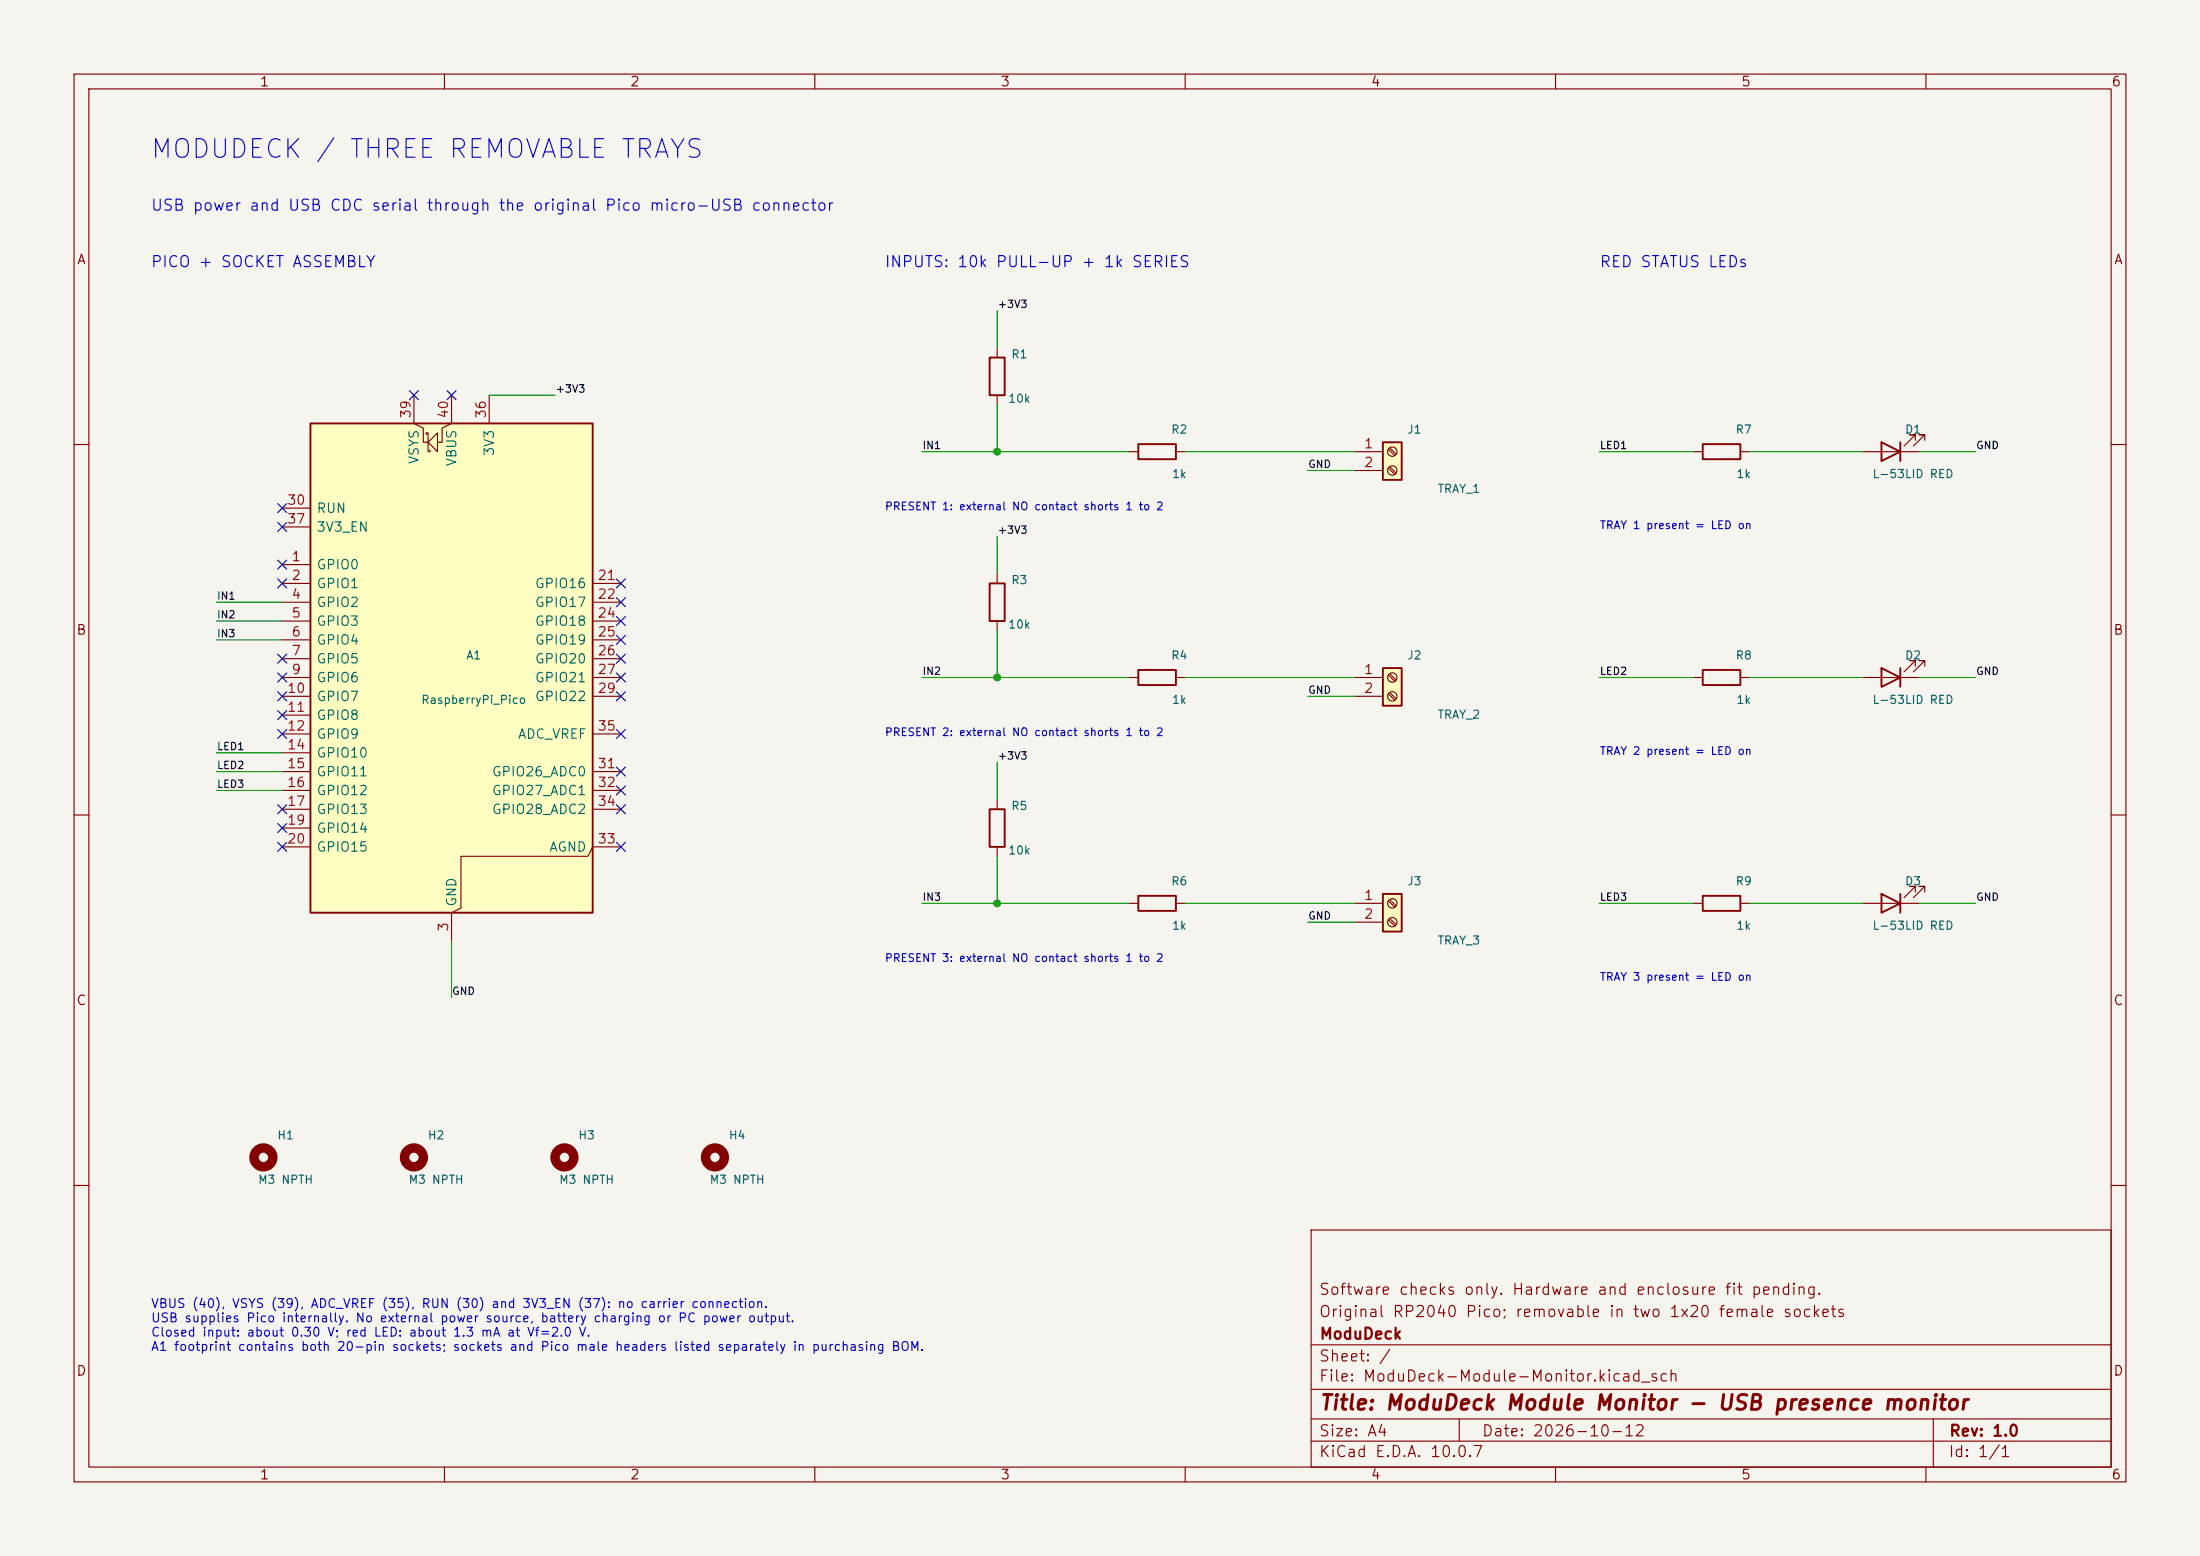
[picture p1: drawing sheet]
(kicad_sch
 (version 20260306)
 (generator "eeschema")
 (generator_version "10.0")
 (paper "A4")
 (title_block
  (title "ModuDeck Module Monitor - USB presence monitor")
  (date "2026-10-12")
  (rev "1.0")
  (company "ModuDeck")
  (comment 1 "Original RP2040 Pico; removable in two 1x20 female sockets")
  (comment 2 "Software checks only. Hardware and enclosure fit pending."))
 (lib_symbols
  (symbol "Connector_Generic:Conn_01x02"
   (pin_names
    (offset 1.016) (hide yes)) (exclude_from_sim no) (in_bom yes) (on_board yes)
   (in_pos_files yes)
   (duplicate_pin_numbers_are_jumpers no)
   (property "Reference" "J" (at 0 2.54 0) (show_name no) (do_not_autoplace no) (effects (font (size 1.27 1.27))))
   (property "Value" "Conn_01x02" (at 0 -5.08 0) (show_name no) (do_not_autoplace no) (effects (font (size 1.27 1.27))))
   (property "Footprint" "" (at 0 0 0) (show_name no) (do_not_autoplace no) (hide yes) (effects (font (size 1.27 1.27))))
   (property "Datasheet" "" (at 0 0 0) (show_name no) (do_not_autoplace no) (hide yes) (effects (font (size 1.27 1.27))))
   (property "Description" "Generic connector, single row, 01x02, script generated (kicad-library-utils/schlib/autogen/connector/)" (at 0 0 0) (show_name no) (do_not_autoplace no) (hide yes) (effects (font (size 1.27 1.27))))
   (symbol "Conn_01x02_1_1"
    (rectangle (start -1.27 1.27) (end 1.27 -3.81) (stroke (width 0.254) (type default)) (fill (type background)))
    (rectangle (start -1.27 0.127) (end 0 -0.127) (stroke (width 0.1524) (type default)) (fill (type none)))
    (rectangle (start -1.27 -2.413) (end 0 -2.667) (stroke (width 0.1524) (type default)) (fill (type none)))
    (pin passive line (at -5.08 0 0) (length 3.81) (name "Pin_1" (effects (font (size 1.27 1.27)))) (number "1" (effects (font (size 1.27 1.27)))))
    (pin passive line (at -5.08 -2.54 0) (length 3.81) (name "Pin_2" (effects (font (size 1.27 1.27)))) (number "2" (effects (font (size 1.27 1.27))))))
   (embedded_fonts no))
  (symbol "Device:R"
   (pin_numbers (hide yes))
   (pin_names
    (offset 0)) (exclude_from_sim no) (in_bom yes) (on_board yes)
   (in_pos_files yes)
   (duplicate_pin_numbers_are_jumpers no)
   (property "Reference" "R" (at 2.032 0 90) (show_name no) (do_not_autoplace no) (effects (font (size 1.27 1.27))))
   (property "Value" "R" (at 0 0 90) (show_name no) (do_not_autoplace no) (effects (font (size 1.27 1.27))))
   (property "Footprint" "" (at -1.778 0 90) (show_name no) (do_not_autoplace no) (hide yes) (effects (font (size 1.27 1.27))))
   (property "Datasheet" "" (at 0 0 0) (show_name no) (do_not_autoplace no) (hide yes) (effects (font (size 1.27 1.27))))
   (property "Description" "Resistor" (at 0 0 0) (show_name no) (do_not_autoplace no) (hide yes) (effects (font (size 1.27 1.27))))
   (symbol "R_0_1"
    (rectangle (start -1.016 -2.54) (end 1.016 2.54) (stroke (width 0.254) (type default)) (fill (type none))))
   (symbol "R_1_1"
    (pin passive line (at 0 3.81 270) (length 1.27) (name "" (effects (font (size 1.27 1.27)))) (number "1" (effects (font (size 1.27 1.27)))))
    (pin passive line (at 0 -3.81 90) (length 1.27) (name "" (effects (font (size 1.27 1.27)))) (number "2" (effects (font (size 1.27 1.27))))))
   (embedded_fonts no))
  (symbol "MCU_Module:RaspberryPi_Pico"
   (pin_names
    (offset 0.762)) (exclude_from_sim no) (in_bom yes) (on_board yes)
   (in_pos_files yes)
   (duplicate_pin_numbers_are_jumpers no)
   (property "Reference" "A" (at -19.05 35.56 0) (show_name no) (do_not_autoplace no) (effects (font (size 1.27 1.27)) (justify left)))
   (property "Value" "RaspberryPi_Pico" (at 7.62 35.56 0) (show_name no) (do_not_autoplace no) (effects (font (size 1.27 1.27)) (justify left)))
   (property "Footprint" "Module:RaspberryPi_Pico_Common_Unspecified" (at 0 -46.99 0) (show_name no) (do_not_autoplace no) (hide yes) (effects (font (size 1.27 1.27))))
   (property "Datasheet" "https://datasheets.raspberrypi.com/pico/pico-datasheet.pdf" (at 0 -49.53 0) (show_name no) (do_not_autoplace no) (hide yes) (effects (font (size 1.27 1.27))))
   (property "Description" "Versatile and inexpensive microcontroller module powered by RP2040 dual-core Arm Cortex-M0+ processor up to 133 MHz, 264kB SRAM, 2MB QSPI flash; also supports Raspberry Pi Pico 2" (at 0 -52.07 0) (show_name no) (do_not_autoplace no) (hide yes) (effects (font (size 1.27 1.27))))
   (symbol "RaspberryPi_Pico_0_1"
    (rectangle (start -19.05 34.29) (end 19.05 -31.75) (stroke (width 0.254) (type default)) (fill (type background)))
    (polyline (pts (xy -5.08 34.29) (xy -3.81 33.655) (xy -3.81 31.75) (xy -3.175 31.75)) (stroke (width 0) (type default)) (fill (type none)))
    (polyline (pts (xy -3.429 32.766) (xy -3.429 33.02) (xy -3.175 33.02) (xy -3.175 30.48) (xy -2.921 30.48) (xy -2.921 30.734)) (stroke (width 0) (type default)) (fill (type none)))
    (polyline (pts (xy -3.175 31.75) (xy -1.905 33.02) (xy -1.905 30.48) (xy -3.175 31.75)) (stroke (width 0) (type default)) (fill (type none)))
    (polyline (pts (xy 0 34.29) (xy -1.27 33.655) (xy -1.27 31.75) (xy -1.905 31.75)) (stroke (width 0) (type default)) (fill (type none)))
    (polyline (pts (xy 0 -31.75) (xy 1.27 -31.115) (xy 1.27 -24.13) (xy 18.415 -24.13) (xy 19.05 -22.86)) (stroke (width 0) (type default)) (fill (type none))))
   (symbol "RaspberryPi_Pico_1_1"
    (pin bidirectional line (at -22.86 15.24 0) (length 3.81) (name "GPIO0" (effects (font (size 1.27 1.27)))) (number "1" (effects (font (size 1.27 1.27))))
    (alternate "I2C0_SDA" bidirectional line)
    (alternate "PWM0_A" output line)
    (alternate "SPI0_RX" input line)
    (alternate "UART0_TX" output line)
    (alternate "USB_OVCUR_DET" input line))
    (pin bidirectional line (at -22.86 12.7 0) (length 3.81) (name "GPIO1" (effects (font (size 1.27 1.27)))) (number "2" (effects (font (size 1.27 1.27))))
    (alternate "I2C0_SCL" bidirectional clock)
    (alternate "PWM0_B" bidirectional line)
    (alternate "UART0_RX" input line)
    (alternate "USB_VBUS_DET" passive line)
    (alternate "~{SPI0_CSn}" bidirectional line))
    (pin power_out line (at 0 -35.56 90) (length 3.81) (name "GND" (effects (font (size 1.27 1.27)))) (number "3" (effects (font (size 1.27 1.27))))
    (alternate "GND_IN" power_in line))
    (pin bidirectional line (at -22.86 10.16 0) (length 3.81) (name "GPIO2" (effects (font (size 1.27 1.27)))) (number "4" (effects (font (size 1.27 1.27))))
    (alternate "I2C1_SDA" bidirectional line)
    (alternate "PWM1_A" output line)
    (alternate "SPI0_SCK" bidirectional clock)
    (alternate "UART0_CTS" input line)
    (alternate "USB_VBUS_EN" output line))
    (pin bidirectional line (at -22.86 7.62 0) (length 3.81) (name "GPIO3" (effects (font (size 1.27 1.27)))) (number "5" (effects (font (size 1.27 1.27))))
    (alternate "I2C1_SCL" bidirectional clock)
    (alternate "PWM1_B" bidirectional line)
    (alternate "SPI0_TX" output line)
    (alternate "UART0_RTS" output line)
    (alternate "USB_OVCUR_DET" input line))
    (pin bidirectional line (at -22.86 5.08 0) (length 3.81) (name "GPIO4" (effects (font (size 1.27 1.27)))) (number "6" (effects (font (size 1.27 1.27))))
    (alternate "I2C0_SDA" bidirectional line)
    (alternate "PWM2_A" output line)
    (alternate "SPI0_RX" input line)
    (alternate "UART1_TX" output line)
    (alternate "USB_VBUS_DET" input line))
    (pin bidirectional line (at -22.86 2.54 0) (length 3.81) (name "GPIO5" (effects (font (size 1.27 1.27)))) (number "7" (effects (font (size 1.27 1.27))))
    (alternate "I2C0_SCL" bidirectional clock)
    (alternate "PWM2_B" bidirectional line)
    (alternate "UART1_RX" input line)
    (alternate "USB_VBUS_EN" output line)
    (alternate "~{SPI0_CSn}" bidirectional line))
    (pin passive line (at 0 -35.56 90) (length 3.81) (hide yes) (name "GND" (effects (font (size 1.27 1.27)))) (number "8" (effects (font (size 1.27 1.27)))))
    (pin bidirectional line (at -22.86 0 0) (length 3.81) (name "GPIO6" (effects (font (size 1.27 1.27)))) (number "9" (effects (font (size 1.27 1.27))))
    (alternate "I2C1_SDA" bidirectional line)
    (alternate "PWM3_A" output line)
    (alternate "SPI0_SCK" bidirectional clock)
    (alternate "UART1_CTS" input line)
    (alternate "USB_OVCUR_DET" input line))
    (pin bidirectional line (at -22.86 -2.54 0) (length 3.81) (name "GPIO7" (effects (font (size 1.27 1.27)))) (number "10" (effects (font (size 1.27 1.27))))
    (alternate "I2C1_SCL" bidirectional clock)
    (alternate "PWM3_B" bidirectional line)
    (alternate "SPI0_TX" output line)
    (alternate "UART1_RTS" output line)
    (alternate "USB_VBUS_DET" input line))
    (pin bidirectional line (at -22.86 -5.08 0) (length 3.81) (name "GPIO8" (effects (font (size 1.27 1.27)))) (number "11" (effects (font (size 1.27 1.27))))
    (alternate "I2C0_SDA" bidirectional line)
    (alternate "PWM4_A" output line)
    (alternate "SPI1_RX" input line)
    (alternate "UART1_TX" output line)
    (alternate "USB_VBUS_EN" output line))
    (pin bidirectional line (at -22.86 -7.62 0) (length 3.81) (name "GPIO9" (effects (font (size 1.27 1.27)))) (number "12" (effects (font (size 1.27 1.27))))
    (alternate "I2C0_SCL" bidirectional clock)
    (alternate "PWM4_B" bidirectional line)
    (alternate "UART1_RX" input line)
    (alternate "USB_OVCUR_DET" input line)
    (alternate "~{SPI1_CSn}" bidirectional line))
    (pin passive line (at 0 -35.56 90) (length 3.81) (hide yes) (name "GND" (effects (font (size 1.27 1.27)))) (number "13" (effects (font (size 1.27 1.27)))))
    (pin bidirectional line (at -22.86 -10.16 0) (length 3.81) (name "GPIO10" (effects (font (size 1.27 1.27)))) (number "14" (effects (font (size 1.27 1.27))))
    (alternate "I2C1_SDA" bidirectional line)
    (alternate "PWM5_A" output line)
    (alternate "SPI1_SCK" bidirectional clock)
    (alternate "UART1_CTS" input line)
    (alternate "USB_VBUS_DET" input line))
    (pin bidirectional line (at -22.86 -12.7 0) (length 3.81) (name "GPIO11" (effects (font (size 1.27 1.27)))) (number "15" (effects (font (size 1.27 1.27))))
    (alternate "I2C1_SCL" bidirectional clock)
    (alternate "PWM5_B" bidirectional line)
    (alternate "SPI1_TX" output line)
    (alternate "UART1_RTS" output line)
    (alternate "USB_VBUS_EN" output line))
    (pin bidirectional line (at -22.86 -15.24 0) (length 3.81) (name "GPIO12" (effects (font (size 1.27 1.27)))) (number "16" (effects (font (size 1.27 1.27))))
    (alternate "I2C0_SDA" bidirectional line)
    (alternate "PWM6_A" output line)
    (alternate "SPI1_RX" input line)
    (alternate "UART0_TX" output line)
    (alternate "USB_OVCUR_DET" input line))
    (pin bidirectional line (at -22.86 -17.78 0) (length 3.81) (name "GPIO13" (effects (font (size 1.27 1.27)))) (number "17" (effects (font (size 1.27 1.27))))
    (alternate "I2C0_SCL" bidirectional clock)
    (alternate "PWM6_B" bidirectional line)
    (alternate "UART0_RX" input line)
    (alternate "USB_VBUS_DET" input line)
    (alternate "~{SPI1_CSn}" bidirectional line))
    (pin passive line (at 0 -35.56 90) (length 3.81) (hide yes) (name "GND" (effects (font (size 1.27 1.27)))) (number "18" (effects (font (size 1.27 1.27)))))
    (pin bidirectional line (at -22.86 -20.32 0) (length 3.81) (name "GPIO14" (effects (font (size 1.27 1.27)))) (number "19" (effects (font (size 1.27 1.27))))
    (alternate "I2C1_SDA" bidirectional line)
    (alternate "PWM7_A" output line)
    (alternate "SPI1_SCK" bidirectional clock)
    (alternate "UART0_CTS" input line)
    (alternate "USB_VBUS_EN" output line))
    (pin bidirectional line (at -22.86 -22.86 0) (length 3.81) (name "GPIO15" (effects (font (size 1.27 1.27)))) (number "20" (effects (font (size 1.27 1.27))))
    (alternate "I2C1_SCL" bidirectional clock)
    (alternate "PWM7_B" bidirectional line)
    (alternate "SPI1_TX" output line)
    (alternate "UART0_RTS" output line)
    (alternate "USB_OVCUR_DET" input line))
    (pin bidirectional line (at 22.86 12.7 180) (length 3.81) (name "GPIO16" (effects (font (size 1.27 1.27)))) (number "21" (effects (font (size 1.27 1.27))))
    (alternate "I2C0_SDA" bidirectional line)
    (alternate "PWM0_A" output line)
    (alternate "SPI0_RX" input line)
    (alternate "UART0_TX" output line)
    (alternate "USB_VBUS_DET" input line))
    (pin bidirectional line (at 22.86 10.16 180) (length 3.81) (name "GPIO17" (effects (font (size 1.27 1.27)))) (number "22" (effects (font (size 1.27 1.27))))
    (alternate "I2C0_SCL" bidirectional clock)
    (alternate "PWM0_B" bidirectional line)
    (alternate "UART0_RX" input line)
    (alternate "USB_VBUS_EN" output line)
    (alternate "~{SPI0_CSn}" bidirectional line))
    (pin passive line (at 0 -35.56 90) (length 3.81) (hide yes) (name "GND" (effects (font (size 1.27 1.27)))) (number "23" (effects (font (size 1.27 1.27)))))
    (pin bidirectional line (at 22.86 7.62 180) (length 3.81) (name "GPIO18" (effects (font (size 1.27 1.27)))) (number "24" (effects (font (size 1.27 1.27))))
    (alternate "I2C1_SDA" bidirectional line)
    (alternate "PWM1_A" output line)
    (alternate "SPI0_SCK" bidirectional clock)
    (alternate "UART0_CTS" input line)
    (alternate "USB_OVCUR_DET" input line))
    (pin bidirectional line (at 22.86 5.08 180) (length 3.81) (name "GPIO19" (effects (font (size 1.27 1.27)))) (number "25" (effects (font (size 1.27 1.27))))
    (alternate "I2C1_SCL" bidirectional clock)
    (alternate "PWM1_B" bidirectional line)
    (alternate "SPI0_TX" output line)
    (alternate "UART0_RTS" output line)
    (alternate "USB_VBUS_DET" input line))
    (pin bidirectional line (at 22.86 2.54 180) (length 3.81) (name "GPIO20" (effects (font (size 1.27 1.27)))) (number "26" (effects (font (size 1.27 1.27))))
    (alternate "CLOCK_GPIN0" input clock)
    (alternate "I2C0_SDA" bidirectional line)
    (alternate "PWM2_A" output line)
    (alternate "SPI0_RX" input line)
    (alternate "UART1_TX" output line)
    (alternate "USB_VBUS_EN" output line))
    (pin bidirectional line (at 22.86 0 180) (length 3.81) (name "GPIO21" (effects (font (size 1.27 1.27)))) (number "27" (effects (font (size 1.27 1.27))))
    (alternate "CLOCK_GPOUT0" output clock)
    (alternate "I2C0_SCL" bidirectional clock)
    (alternate "PWM2_B" bidirectional line)
    (alternate "UART1_RX" input line)
    (alternate "USB_OVCUR_DET" input line)
    (alternate "~{SPI0_CSn}" bidirectional line))
    (pin passive line (at 0 -35.56 90) (length 3.81) (hide yes) (name "GND" (effects (font (size 1.27 1.27)))) (number "28" (effects (font (size 1.27 1.27)))))
    (pin bidirectional line (at 22.86 -2.54 180) (length 3.81) (name "GPIO22" (effects (font (size 1.27 1.27)))) (number "29" (effects (font (size 1.27 1.27))))
    (alternate "CLOCK_GPIN1" input clock)
    (alternate "I2C1_SDA" bidirectional line)
    (alternate "PWM3_A" output line)
    (alternate "SPI0_SCK" bidirectional clock)
    (alternate "UART1_CTS" input line)
    (alternate "USB_VBUS_DET" input line))
    (pin passive line (at -22.86 22.86 0) (length 3.81) (name "RUN" (effects (font (size 1.27 1.27)))) (number "30" (effects (font (size 1.27 1.27))))
    (alternate "~{RESET}" passive line))
    (pin bidirectional line (at 22.86 -12.7 180) (length 3.81) (name "GPIO26_ADC0" (effects (font (size 1.27 1.27)))) (number "31" (effects (font (size 1.27 1.27))))
    (alternate "ADC0" input line)
    (alternate "GPIO26" bidirectional line)
    (alternate "I2C1_SDA" bidirectional line)
    (alternate "PWM5_A" output line)
    (alternate "SPI1_SCK" bidirectional clock)
    (alternate "UART1_CTS" input line)
    (alternate "USB_VBUS_EN" output line))
    (pin bidirectional line (at 22.86 -15.24 180) (length 3.81) (name "GPIO27_ADC1" (effects (font (size 1.27 1.27)))) (number "32" (effects (font (size 1.27 1.27))))
    (alternate "ADC1" input line)
    (alternate "GPIO27" bidirectional line)
    (alternate "I2C1_SCL" bidirectional clock)
    (alternate "PWM5_B" bidirectional line)
    (alternate "SPI1_TX" output line)
    (alternate "UART1_RTS" output line)
    (alternate "USB_OVCUR_DET" input line))
    (pin power_out line (at 22.86 -22.86 180) (length 3.81) (name "AGND" (effects (font (size 1.27 1.27)))) (number "33" (effects (font (size 1.27 1.27))))
    (alternate "GND" passive line))
    (pin bidirectional line (at 22.86 -17.78 180) (length 3.81) (name "GPIO28_ADC2" (effects (font (size 1.27 1.27)))) (number "34" (effects (font (size 1.27 1.27))))
    (alternate "ADC2" input line)
    (alternate "GPIO28" bidirectional line)
    (alternate "I2C0_SDA" bidirectional line)
    (alternate "PWM6_A" output line)
    (alternate "SPI1_RX" input line)
    (alternate "UART0_TX" output line)
    (alternate "USB_VBUS_DET" input line))
    (pin power_in line (at 22.86 -7.62 180) (length 3.81) (name "ADC_VREF" (effects (font (size 1.27 1.27)))) (number "35" (effects (font (size 1.27 1.27)))))
    (pin power_out line (at 5.08 38.1 270) (length 3.81) (name "3V3" (effects (font (size 1.27 1.27)))) (number "36" (effects (font (size 1.27 1.27)))))
    (pin passive line (at -22.86 20.32 0) (length 3.81) (name "3V3_EN" (effects (font (size 1.27 1.27)))) (number "37" (effects (font (size 1.27 1.27))))
    (alternate "~{3V3_DISABLE}" passive line))
    (pin passive line (at 0 -35.56 90) (length 3.81) (hide yes) (name "GND" (effects (font (size 1.27 1.27)))) (number "38" (effects (font (size 1.27 1.27)))))
    (pin power_in line (at -5.08 38.1 270) (length 3.81) (name "VSYS" (effects (font (size 1.27 1.27)))) (number "39" (effects (font (size 1.27 1.27))))
    (alternate "VSYS_OUT" power_out line))
    (pin power_out line (at 0 38.1 270) (length 3.81) (name "VBUS" (effects (font (size 1.27 1.27)))) (number "40" (effects (font (size 1.27 1.27))))
    (alternate "VBUS_IN" power_in line)))
   (embedded_fonts no))
  (symbol "power:+3V3"
   (power global)
   (pin_numbers (hide yes))
   (pin_names
    (offset 0) (hide yes)) (exclude_from_sim no) (in_bom yes) (on_board yes)
   (in_pos_files yes)
   (duplicate_pin_numbers_are_jumpers no)
   (property "Reference" "#PWR" (at 0 -3.81 0) (show_name no) (do_not_autoplace no) (hide yes) (effects (font (size 1.27 1.27))))
   (property "Value" "+3V3" (at 0 3.556 0) (show_name no) (do_not_autoplace no) (effects (font (size 1.27 1.27))))
   (property "Footprint" "" (at 0 0 0) (show_name no) (do_not_autoplace no) (hide yes) (effects (font (size 1.27 1.27))))
   (property "Datasheet" "" (at 0 0 0) (show_name no) (do_not_autoplace no) (hide yes) (effects (font (size 1.27 1.27))))
   (property "Description" "Power symbol creates a global label with name \"+3V3\"" (at 0 0 0) (show_name no) (do_not_autoplace no) (hide yes) (effects (font (size 1.27 1.27))))
   (symbol "+3V3_0_1"
    (polyline (pts (xy -0.762 1.27) (xy 0 2.54)) (stroke (width 0) (type default)) (fill (type none)))
    (polyline (pts (xy 0 2.54) (xy 0.762 1.27)) (stroke (width 0) (type default)) (fill (type none)))
    (polyline (pts (xy 0 0) (xy 0 2.54)) (stroke (width 0) (type default)) (fill (type none))))
   (symbol "+3V3_1_1"
    (pin power_in line (at 0 0 90) (length 0) (name "" (effects (font (size 1.27 1.27)))) (number "1" (effects (font (size 1.27 1.27))))))
   (embedded_fonts no))
  (symbol "power:GND"
   (power global)
   (pin_numbers (hide yes))
   (pin_names
    (offset 0) (hide yes)) (exclude_from_sim no) (in_bom yes) (on_board yes)
   (in_pos_files yes)
   (duplicate_pin_numbers_are_jumpers no)
   (property "Reference" "#PWR" (at 0 -6.35 0) (show_name no) (do_not_autoplace no) (hide yes) (effects (font (size 1.27 1.27))))
   (property "Value" "GND" (at 0 -3.81 0) (show_name no) (do_not_autoplace no) (effects (font (size 1.27 1.27))))
   (property "Footprint" "" (at 0 0 0) (show_name no) (do_not_autoplace no) (hide yes) (effects (font (size 1.27 1.27))))
   (property "Datasheet" "" (at 0 0 0) (show_name no) (do_not_autoplace no) (hide yes) (effects (font (size 1.27 1.27))))
   (property "Description" "Power symbol creates a global label with name \"GND\" , ground" (at 0 0 0) (show_name no) (do_not_autoplace no) (hide yes) (effects (font (size 1.27 1.27))))
   (symbol "GND_0_1"
    (polyline (pts (xy 0 0) (xy 0 -1.27) (xy 1.27 -1.27) (xy 0 -2.54) (xy -1.27 -1.27) (xy 0 -1.27)) (stroke (width 0) (type default)) (fill (type none))))
   (symbol "GND_1_1"
    (pin power_in line (at 0 0 270) (length 0) (name "" (effects (font (size 1.27 1.27)))) (number "1" (effects (font (size 1.27 1.27))))))
   (embedded_fonts no))
  (symbol "Device:LED"
   (pin_numbers (hide yes))
   (pin_names
    (offset 1.016) (hide yes)) (exclude_from_sim no) (in_bom yes) (on_board yes)
   (in_pos_files yes)
   (duplicate_pin_numbers_are_jumpers no)
   (property "Reference" "D" (at 0 2.54 0) (show_name no) (do_not_autoplace no) (effects (font (size 1.27 1.27))))
   (property "Value" "LED" (at 0 -2.54 0) (show_name no) (do_not_autoplace no) (effects (font (size 1.27 1.27))))
   (property "Footprint" "" (at 0 0 0) (show_name no) (do_not_autoplace no) (hide yes) (effects (font (size 1.27 1.27))))
   (property "Datasheet" "" (at 0 0 0) (show_name no) (do_not_autoplace no) (hide yes) (effects (font (size 1.27 1.27))))
   (property "Description" "Light emitting diode" (at 0 0 0) (show_name no) (do_not_autoplace no) (hide yes) (effects (font (size 1.27 1.27))))
   (property "Sim.Pins" "1=K 2=A" (at 0 0 0) (show_name no) (do_not_autoplace no) (hide yes) (effects (font (size 1.27 1.27))))
   (symbol "LED_0_1"
    (polyline (pts (xy -3.048 -0.762) (xy -4.572 -2.286) (xy -3.81 -2.286) (xy -4.572 -2.286) (xy -4.572 -1.524)) (stroke (width 0) (type default)) (fill (type none)))
    (polyline (pts (xy -1.778 -0.762) (xy -3.302 -2.286) (xy -2.54 -2.286) (xy -3.302 -2.286) (xy -3.302 -1.524)) (stroke (width 0) (type default)) (fill (type none)))
    (polyline (pts (xy -1.27 0) (xy 1.27 0)) (stroke (width 0) (type default)) (fill (type none)))
    (polyline (pts (xy -1.27 -1.27) (xy -1.27 1.27)) (stroke (width 0.254) (type default)) (fill (type none)))
    (polyline (pts (xy 1.27 -1.27) (xy 1.27 1.27) (xy -1.27 0) (xy 1.27 -1.27)) (stroke (width 0.254) (type default)) (fill (type none))))
   (symbol "LED_1_1"
    (pin passive line (at -3.81 0 0) (length 2.54) (name "K" (effects (font (size 1.27 1.27)))) (number "1" (effects (font (size 1.27 1.27)))))
    (pin passive line (at 3.81 0 180) (length 2.54) (name "A" (effects (font (size 1.27 1.27)))) (number "2" (effects (font (size 1.27 1.27))))))
   (embedded_fonts no))
  (symbol "Mechanical:MountingHole"
   (pin_names
    (offset 1.016)) (exclude_from_sim no) (in_bom no) (on_board yes)
   (in_pos_files yes)
   (duplicate_pin_numbers_are_jumpers no)
   (property "Reference" "H" (at 0 5.08 0) (show_name no) (do_not_autoplace no) (effects (font (size 1.27 1.27))))
   (property "Value" "MountingHole" (at 0 3.175 0) (show_name no) (do_not_autoplace no) (effects (font (size 1.27 1.27))))
   (property "Footprint" "" (at 0 0 0) (show_name no) (do_not_autoplace no) (hide yes) (effects (font (size 1.27 1.27))))
   (property "Datasheet" "" (at 0 0 0) (show_name no) (do_not_autoplace no) (hide yes) (effects (font (size 1.27 1.27))))
   (property "Description" "Mounting Hole without connection" (at 0 0 0) (show_name no) (do_not_autoplace no) (hide yes) (effects (font (size 1.27 1.27))))
   (symbol "MountingHole_0_1"
    (circle (center 0 0) (radius 1.27) (stroke (width 1.27) (type default)) (fill (type none))))
   (embedded_fonts no))
  (symbol "Connector:Screw_Terminal_01x02"
   (pin_names
    (offset 1.016) (hide yes)) (exclude_from_sim no) (in_bom yes) (on_board yes)
   (in_pos_files yes)
   (duplicate_pin_numbers_are_jumpers no)
   (property "Reference" "J" (at 0 2.54 0) (show_name no) (do_not_autoplace no) (effects (font (size 1.27 1.27))))
   (property "Value" "Screw_Terminal_01x02" (at 0 -5.08 0) (show_name no) (do_not_autoplace no) (effects (font (size 1.27 1.27))))
   (property "Footprint" "" (at 0 0 0) (show_name no) (do_not_autoplace no) (hide yes) (effects (font (size 1.27 1.27))))
   (property "Datasheet" "" (at 0 0 0) (show_name no) (do_not_autoplace no) (hide yes) (effects (font (size 1.27 1.27))))
   (property "Description" "Generic screw terminal, single row, 01x02, script generated (kicad-library-utils/schlib/autogen/connector/)" (at 0 0 0) (show_name no) (do_not_autoplace no) (hide yes) (effects (font (size 1.27 1.27))))
   (symbol "Screw_Terminal_01x02_1_1"
    (rectangle (start -1.27 1.27) (end 1.27 -3.81) (stroke (width 0.254) (type default)) (fill (type background)))
    (polyline (pts (xy -0.5334 0.3302) (xy 0.3302 -0.508)) (stroke (width 0.1524) (type default)) (fill (type none)))
    (polyline (pts (xy -0.5334 -2.2098) (xy 0.3302 -3.048)) (stroke (width 0.1524) (type default)) (fill (type none)))
    (polyline (pts (xy -0.3556 0.508) (xy 0.508 -0.3302)) (stroke (width 0.1524) (type default)) (fill (type none)))
    (polyline (pts (xy -0.3556 -2.032) (xy 0.508 -2.8702)) (stroke (width 0.1524) (type default)) (fill (type none)))
    (circle (center 0 0) (radius 0.635) (stroke (width 0.1524) (type default)) (fill (type none)))
    (circle (center 0 -2.54) (radius 0.635) (stroke (width 0.1524) (type default)) (fill (type none)))
    (pin passive line (at -5.08 0 0) (length 3.81) (name "Pin_1" (effects (font (size 1.27 1.27)))) (number "1" (effects (font (size 1.27 1.27)))))
    (pin passive line (at -5.08 -2.54 0) (length 3.81) (name "Pin_2" (effects (font (size 1.27 1.27)))) (number "2" (effects (font (size 1.27 1.27))))))
   (embedded_fonts no)))
 (symbol
  (lib_id "MCU_Module:RaspberryPi_Pico") (at 60.96 91.44 0) (unit 1) (in_bom yes) (on_board yes) (dnp no)
  (property "Reference" "A1" (at 63.96 88.44 0) (effects (font (size 1.1 1.1))))
  (property "Value" "RaspberryPi_Pico" (at 63.96 94.44 0) (effects (font (size 1.1 1.1))))
  (property "Footprint" "ModuleMonitor:RaspberryPi_Pico_Common_Socketed" (at 60.96 91.44 0) (effects (font (size 1.1 1.1)) (hide yes)))
  (property "Datasheet" "https://datasheets.raspberrypi.com/pico/pico-datasheet.pdf" (at 60.96 91.44 0) (effects (font (size 1.1 1.1)) (hide yes))) (pin "1") (pin "2") (pin "3") (pin "4") (pin "5") (pin "6") (pin "7") (pin "8") (pin "9") (pin "10") (pin "11") (pin "12") (pin "13") (pin "14") (pin "15") (pin "16") (pin "17") (pin "18") (pin "19") (pin "20") (pin "21") (pin "22") (pin "23") (pin "24") (pin "25") (pin "26") (pin "27") (pin "28") (pin "29") (pin "30") (pin "31") (pin "32") (pin "33") (pin "34") (pin "35") (pin "36") (pin "37") (pin "38") (pin "39") (pin "40"))
 (no_connect (at 38.1 76.2))
 (no_connect (at 38.1 78.74))
 (wire (pts (xy 60.96 127.0) (xy 60.96 134.62)) (stroke (width 0) (type default)))
 (label "GND" (at 60.96 134.62 0) (effects (font (size 1 1)) (justify left bottom)))
 (wire (pts (xy 38.1 81.28) (xy 29.21 81.28)) (stroke (width 0) (type default)))
 (label "IN1" (at 29.21 81.28 0) (effects (font (size 1 1)) (justify left bottom)))
 (wire (pts (xy 38.1 83.82) (xy 29.21 83.82)) (stroke (width 0) (type default)))
 (label "IN2" (at 29.21 83.82 0) (effects (font (size 1 1)) (justify left bottom)))
 (wire (pts (xy 38.1 86.36) (xy 29.21 86.36)) (stroke (width 0) (type default)))
 (label "IN3" (at 29.21 86.36 0) (effects (font (size 1 1)) (justify left bottom)))
 (no_connect (at 38.1 88.9))
 (no_connect (at 38.1 91.44))
 (no_connect (at 38.1 93.98))
 (no_connect (at 38.1 96.52))
 (no_connect (at 38.1 99.06))
 (wire (pts (xy 38.1 101.6) (xy 29.21 101.6)) (stroke (width 0) (type default)))
 (label "LED1" (at 29.21 101.6 0) (effects (font (size 1 1)) (justify left bottom)))
 (wire (pts (xy 38.1 104.14) (xy 29.21 104.14)) (stroke (width 0) (type default)))
 (label "LED2" (at 29.21 104.14 0) (effects (font (size 1 1)) (justify left bottom)))
 (wire (pts (xy 38.1 106.68) (xy 29.21 106.68)) (stroke (width 0) (type default)))
 (label "LED3" (at 29.21 106.68 0) (effects (font (size 1 1)) (justify left bottom)))
 (no_connect (at 38.1 109.22))
 (no_connect (at 38.1 111.76))
 (no_connect (at 38.1 114.3))
 (no_connect (at 83.82 78.74))
 (no_connect (at 83.82 81.28))
 (no_connect (at 83.82 83.82))
 (no_connect (at 83.82 86.36))
 (no_connect (at 83.82 88.9))
 (no_connect (at 83.82 91.44))
 (no_connect (at 83.82 93.98))
 (no_connect (at 38.1 68.58))
 (no_connect (at 83.82 104.14))
 (no_connect (at 83.82 106.68))
 (no_connect (at 83.82 114.3))
 (no_connect (at 83.82 109.22))
 (no_connect (at 83.82 99.06))
 (wire (pts (xy 66.04 53.34) (xy 74.93 53.34)) (stroke (width 0) (type default)))
 (label "+3V3" (at 74.93 53.34 0) (effects (font (size 1 1)) (justify left bottom)))
 (no_connect (at 38.1 71.12))
 (no_connect (at 55.88 53.34))
 (no_connect (at 60.96 53.34))
 (symbol
  (lib_id "Device:R") (at 134.62 50.8 0) (unit 1) (in_bom yes) (on_board yes) (dnp no)
  (property "Reference" "R1" (at 137.62 47.8 0) (effects (font (size 1.1 1.1))))
  (property "Value" "10k" (at 137.62 53.8 0) (effects (font (size 1.1 1.1))))
  (property "Footprint" "Resistor_THT:R_Axial_DIN0207_L6.3mm_D2.5mm_P10.16mm_Horizontal" (at 134.62 50.8 0) (effects (font (size 1.1 1.1)) (hide yes)))
  (property "Datasheet" "" (at 134.62 50.8 0) (effects (font (size 1.1 1.1)) (hide yes))) (pin "1") (pin "2"))
 (symbol
  (lib_id "Device:R") (at 156.21 60.96 270) (unit 1) (in_bom yes) (on_board yes) (dnp no)
  (property "Reference" "R2" (at 159.21 57.96 90) (effects (font (size 1.1 1.1))))
  (property "Value" "1k" (at 159.21 63.96 90) (effects (font (size 1.1 1.1))))
  (property "Footprint" "Resistor_THT:R_Axial_DIN0207_L6.3mm_D2.5mm_P10.16mm_Horizontal" (at 156.21 60.96 0) (effects (font (size 1.1 1.1)) (hide yes)))
  (property "Datasheet" "" (at 156.21 60.96 0) (effects (font (size 1.1 1.1)) (hide yes))) (pin "1") (pin "2"))
 (symbol
  (lib_id "Connector:Screw_Terminal_01x02") (at 187.96 60.96 0) (unit 1) (in_bom yes) (on_board yes) (dnp no)
  (property "Reference" "J1" (at 190.96 57.96 0) (effects (font (size 1.1 1.1))))
  (property "Value" "TRAY_1" (at 196.96 65.96000000000001 0) (effects (font (size 1.1 1.1))))
  (property "Footprint" "TerminalBlock_Phoenix:TerminalBlock_Phoenix_MKDS-1,5-2-5.08_1x02_P5.08mm_Horizontal" (at 187.96 60.96 0) (effects (font (size 1.1 1.1)) (hide yes)))
  (property "Datasheet" "" (at 187.96 60.96 0) (effects (font (size 1.1 1.1)) (hide yes))) (pin "1") (pin "2"))
 (wire (pts (xy 134.62 54.61) (xy 134.62 60.96)) (stroke (width 0) (type default)))
 (wire (pts (xy 134.62 60.96) (xy 152.4 60.96)) (stroke (width 0) (type default)))
 (junction (at 134.62 60.96)
  (diameter 0) (color 0 0 0 0))
 (wire (pts (xy 124.46 60.96) (xy 134.62 60.96)) (stroke (width 0) (type default)))
 (label "IN1" (at 124.46 60.96 0) (effects (font (size 1 1)) (justify left bottom)))
 (wire (pts (xy 134.62 41.910000000000004) (xy 134.62 46.99)) (stroke (width 0) (type default)))
 (label "+3V3" (at 134.62 41.910000000000004 0) (effects (font (size 1 1)) (justify left bottom)))
 (wire (pts (xy 160.02 60.96) (xy 182.88 60.96)) (stroke (width 0) (type default)))
 (wire (pts (xy 182.88 63.5) (xy 176.53 63.5)) (stroke (width 0) (type default)))
 (label "GND" (at 176.53 63.5 0) (effects (font (size 1 1)) (justify left bottom)))
 (text "PRESENT 1: external NO contact shorts 1 to 2" (at 119.38 68.58 0) (effects (font (size 1.05 1.05)) (justify left)))
 (symbol
  (lib_id "Device:R") (at 232.41 60.96 270) (unit 1) (in_bom yes) (on_board yes) (dnp no)
  (property "Reference" "R7" (at 235.41 57.96 90) (effects (font (size 1.1 1.1))))
  (property "Value" "1k" (at 235.41 63.96 90) (effects (font (size 1.1 1.1))))
  (property "Footprint" "Resistor_THT:R_Axial_DIN0207_L6.3mm_D2.5mm_P10.16mm_Horizontal" (at 232.41 60.96 0) (effects (font (size 1.1 1.1)) (hide yes)))
  (property "Datasheet" "" (at 232.41 60.96 0) (effects (font (size 1.1 1.1)) (hide yes))) (pin "1") (pin "2"))
 (symbol
  (lib_id "Device:LED") (at 255.27 60.96 180) (unit 1) (in_bom yes) (on_board yes) (dnp no)
  (property "Reference" "D1" (at 258.27 57.96 0) (effects (font (size 1.1 1.1))))
  (property "Value" "L-53LID RED" (at 258.27 63.96 0) (effects (font (size 1.1 1.1))))
  (property "Footprint" "LED_THT:LED_D5.0mm" (at 255.27 60.96 0) (effects (font (size 1.1 1.1)) (hide yes)))
  (property "Datasheet" "" (at 255.27 60.96 0) (effects (font (size 1.1 1.1)) (hide yes))) (pin "1") (pin "2"))
 (wire (pts (xy 215.9 60.96) (xy 228.6 60.96)) (stroke (width 0) (type default)))
 (label "LED1" (at 215.9 60.96 0) (effects (font (size 1 1)) (justify left bottom)))
 (wire (pts (xy 236.22 60.96) (xy 251.46 60.96)) (stroke (width 0) (type default)))
 (wire (pts (xy 259.08 60.96) (xy 266.7 60.96)) (stroke (width 0) (type default)))
 (label "GND" (at 266.7 60.96 0) (effects (font (size 1 1)) (justify left bottom)))
 (text "TRAY 1 present = LED on" (at 215.9 71.12 0) (effects (font (size 1.05 1.05)) (justify left)))
 (symbol
  (lib_id "Device:R") (at 134.62 81.28 0) (unit 1) (in_bom yes) (on_board yes) (dnp no)
  (property "Reference" "R3" (at 137.62 78.28 0) (effects (font (size 1.1 1.1))))
  (property "Value" "10k" (at 137.62 84.28 0) (effects (font (size 1.1 1.1))))
  (property "Footprint" "Resistor_THT:R_Axial_DIN0207_L6.3mm_D2.5mm_P10.16mm_Horizontal" (at 134.62 81.28 0) (effects (font (size 1.1 1.1)) (hide yes)))
  (property "Datasheet" "" (at 134.62 81.28 0) (effects (font (size 1.1 1.1)) (hide yes))) (pin "1") (pin "2"))
 (symbol
  (lib_id "Device:R") (at 156.21 91.44 270) (unit 1) (in_bom yes) (on_board yes) (dnp no)
  (property "Reference" "R4" (at 159.21 88.44 90) (effects (font (size 1.1 1.1))))
  (property "Value" "1k" (at 159.21 94.44 90) (effects (font (size 1.1 1.1))))
  (property "Footprint" "Resistor_THT:R_Axial_DIN0207_L6.3mm_D2.5mm_P10.16mm_Horizontal" (at 156.21 91.44 0) (effects (font (size 1.1 1.1)) (hide yes)))
  (property "Datasheet" "" (at 156.21 91.44 0) (effects (font (size 1.1 1.1)) (hide yes))) (pin "1") (pin "2"))
 (symbol
  (lib_id "Connector:Screw_Terminal_01x02") (at 187.96 91.44 0) (unit 1) (in_bom yes) (on_board yes) (dnp no)
  (property "Reference" "J2" (at 190.96 88.44 0) (effects (font (size 1.1 1.1))))
  (property "Value" "TRAY_2" (at 196.96 96.44 0) (effects (font (size 1.1 1.1))))
  (property "Footprint" "TerminalBlock_Phoenix:TerminalBlock_Phoenix_MKDS-1,5-2-5.08_1x02_P5.08mm_Horizontal" (at 187.96 91.44 0) (effects (font (size 1.1 1.1)) (hide yes)))
  (property "Datasheet" "" (at 187.96 91.44 0) (effects (font (size 1.1 1.1)) (hide yes))) (pin "1") (pin "2"))
 (wire (pts (xy 134.62 85.09) (xy 134.62 91.44)) (stroke (width 0) (type default)))
 (wire (pts (xy 134.62 91.44) (xy 152.4 91.44)) (stroke (width 0) (type default)))
 (junction (at 134.62 91.44)
  (diameter 0) (color 0 0 0 0))
 (wire (pts (xy 124.46 91.44) (xy 134.62 91.44)) (stroke (width 0) (type default)))
 (label "IN2" (at 124.46 91.44 0) (effects (font (size 1 1)) (justify left bottom)))
 (wire (pts (xy 134.62 72.39) (xy 134.62 77.47)) (stroke (width 0) (type default)))
 (label "+3V3" (at 134.62 72.39 0) (effects (font (size 1 1)) (justify left bottom)))
 (wire (pts (xy 160.02 91.44) (xy 182.88 91.44)) (stroke (width 0) (type default)))
 (wire (pts (xy 182.88 93.98) (xy 176.53 93.98)) (stroke (width 0) (type default)))
 (label "GND" (at 176.53 93.98 0) (effects (font (size 1 1)) (justify left bottom)))
 (text "PRESENT 2: external NO contact shorts 1 to 2" (at 119.38 99.06 0) (effects (font (size 1.05 1.05)) (justify left)))
 (symbol
  (lib_id "Device:R") (at 232.41 91.44 270) (unit 1) (in_bom yes) (on_board yes) (dnp no)
  (property "Reference" "R8" (at 235.41 88.44 90) (effects (font (size 1.1 1.1))))
  (property "Value" "1k" (at 235.41 94.44 90) (effects (font (size 1.1 1.1))))
  (property "Footprint" "Resistor_THT:R_Axial_DIN0207_L6.3mm_D2.5mm_P10.16mm_Horizontal" (at 232.41 91.44 0) (effects (font (size 1.1 1.1)) (hide yes)))
  (property "Datasheet" "" (at 232.41 91.44 0) (effects (font (size 1.1 1.1)) (hide yes))) (pin "1") (pin "2"))
 (symbol
  (lib_id "Device:LED") (at 255.27 91.44 180) (unit 1) (in_bom yes) (on_board yes) (dnp no)
  (property "Reference" "D2" (at 258.27 88.44 0) (effects (font (size 1.1 1.1))))
  (property "Value" "L-53LID RED" (at 258.27 94.44 0) (effects (font (size 1.1 1.1))))
  (property "Footprint" "LED_THT:LED_D5.0mm" (at 255.27 91.44 0) (effects (font (size 1.1 1.1)) (hide yes)))
  (property "Datasheet" "" (at 255.27 91.44 0) (effects (font (size 1.1 1.1)) (hide yes))) (pin "1") (pin "2"))
 (wire (pts (xy 215.9 91.44) (xy 228.6 91.44)) (stroke (width 0) (type default)))
 (label "LED2" (at 215.9 91.44 0) (effects (font (size 1 1)) (justify left bottom)))
 (wire (pts (xy 236.22 91.44) (xy 251.46 91.44)) (stroke (width 0) (type default)))
 (wire (pts (xy 259.08 91.44) (xy 266.7 91.44)) (stroke (width 0) (type default)))
 (label "GND" (at 266.7 91.44 0) (effects (font (size 1 1)) (justify left bottom)))
 (text "TRAY 2 present = LED on" (at 215.9 101.6 0) (effects (font (size 1.05 1.05)) (justify left)))
 (symbol
  (lib_id "Device:R") (at 134.62 111.76 0) (unit 1) (in_bom yes) (on_board yes) (dnp no)
  (property "Reference" "R5" (at 137.62 108.76 0) (effects (font (size 1.1 1.1))))
  (property "Value" "10k" (at 137.62 114.76 0) (effects (font (size 1.1 1.1))))
  (property "Footprint" "Resistor_THT:R_Axial_DIN0207_L6.3mm_D2.5mm_P10.16mm_Horizontal" (at 134.62 111.76 0) (effects (font (size 1.1 1.1)) (hide yes)))
  (property "Datasheet" "" (at 134.62 111.76 0) (effects (font (size 1.1 1.1)) (hide yes))) (pin "1") (pin "2"))
 (symbol
  (lib_id "Device:R") (at 156.21 121.92 270) (unit 1) (in_bom yes) (on_board yes) (dnp no)
  (property "Reference" "R6" (at 159.21 118.92 90) (effects (font (size 1.1 1.1))))
  (property "Value" "1k" (at 159.21 124.92 90) (effects (font (size 1.1 1.1))))
  (property "Footprint" "Resistor_THT:R_Axial_DIN0207_L6.3mm_D2.5mm_P10.16mm_Horizontal" (at 156.21 121.92 0) (effects (font (size 1.1 1.1)) (hide yes)))
  (property "Datasheet" "" (at 156.21 121.92 0) (effects (font (size 1.1 1.1)) (hide yes))) (pin "1") (pin "2"))
 (symbol
  (lib_id "Connector:Screw_Terminal_01x02") (at 187.96 121.92 0) (unit 1) (in_bom yes) (on_board yes) (dnp no)
  (property "Reference" "J3" (at 190.96 118.92 0) (effects (font (size 1.1 1.1))))
  (property "Value" "TRAY_3" (at 196.96 126.92 0) (effects (font (size 1.1 1.1))))
  (property "Footprint" "TerminalBlock_Phoenix:TerminalBlock_Phoenix_MKDS-1,5-2-5.08_1x02_P5.08mm_Horizontal" (at 187.96 121.92 0) (effects (font (size 1.1 1.1)) (hide yes)))
  (property "Datasheet" "" (at 187.96 121.92 0) (effects (font (size 1.1 1.1)) (hide yes))) (pin "1") (pin "2"))
 (wire (pts (xy 134.62 115.57) (xy 134.62 121.92)) (stroke (width 0) (type default)))
 (wire (pts (xy 134.62 121.92) (xy 152.4 121.92)) (stroke (width 0) (type default)))
 (junction (at 134.62 121.92)
  (diameter 0) (color 0 0 0 0))
 (wire (pts (xy 124.46 121.92) (xy 134.62 121.92)) (stroke (width 0) (type default)))
 (label "IN3" (at 124.46 121.92 0) (effects (font (size 1 1)) (justify left bottom)))
 (wire (pts (xy 134.62 102.87) (xy 134.62 107.95)) (stroke (width 0) (type default)))
 (label "+3V3" (at 134.62 102.87 0) (effects (font (size 1 1)) (justify left bottom)))
 (wire (pts (xy 160.02 121.92) (xy 182.88 121.92)) (stroke (width 0) (type default)))
 (wire (pts (xy 182.88 124.46) (xy 176.53 124.46)) (stroke (width 0) (type default)))
 (label "GND" (at 176.53 124.46 0) (effects (font (size 1 1)) (justify left bottom)))
 (text "PRESENT 3: external NO contact shorts 1 to 2" (at 119.38 129.54 0) (effects (font (size 1.05 1.05)) (justify left)))
 (symbol
  (lib_id "Device:R") (at 232.41 121.92 270) (unit 1) (in_bom yes) (on_board yes) (dnp no)
  (property "Reference" "R9" (at 235.41 118.92 90) (effects (font (size 1.1 1.1))))
  (property "Value" "1k" (at 235.41 124.92 90) (effects (font (size 1.1 1.1))))
  (property "Footprint" "Resistor_THT:R_Axial_DIN0207_L6.3mm_D2.5mm_P10.16mm_Horizontal" (at 232.41 121.92 0) (effects (font (size 1.1 1.1)) (hide yes)))
  (property "Datasheet" "" (at 232.41 121.92 0) (effects (font (size 1.1 1.1)) (hide yes))) (pin "1") (pin "2"))
 (symbol
  (lib_id "Device:LED") (at 255.27 121.92 180) (unit 1) (in_bom yes) (on_board yes) (dnp no)
  (property "Reference" "D3" (at 258.27 118.92 0) (effects (font (size 1.1 1.1))))
  (property "Value" "L-53LID RED" (at 258.27 124.92 0) (effects (font (size 1.1 1.1))))
  (property "Footprint" "LED_THT:LED_D5.0mm" (at 255.27 121.92 0) (effects (font (size 1.1 1.1)) (hide yes)))
  (property "Datasheet" "" (at 255.27 121.92 0) (effects (font (size 1.1 1.1)) (hide yes))) (pin "1") (pin "2"))
 (wire (pts (xy 215.9 121.92) (xy 228.6 121.92)) (stroke (width 0) (type default)))
 (label "LED3" (at 215.9 121.92 0) (effects (font (size 1 1)) (justify left bottom)))
 (wire (pts (xy 236.22 121.92) (xy 251.46 121.92)) (stroke (width 0) (type default)))
 (wire (pts (xy 259.08 121.92) (xy 266.7 121.92)) (stroke (width 0) (type default)))
 (label "GND" (at 266.7 121.92 0) (effects (font (size 1 1)) (justify left bottom)))
 (text "TRAY 3 present = LED on" (at 215.9 132.08 0) (effects (font (size 1.05 1.05)) (justify left)))
 (symbol
  (lib_id "Mechanical:MountingHole") (at 35.56 156.21 0) (unit 1) (in_bom no) (on_board yes) (dnp no)
  (property "Reference" "H1" (at 38.56 153.21 0) (effects (font (size 1.1 1.1))))
  (property "Value" "M3 NPTH" (at 38.56 159.21 0) (effects (font (size 1.1 1.1))))
  (property "Footprint" "MountingHole:MountingHole_3.2mm_M3" (at 35.56 156.21 0) (effects (font (size 1.1 1.1)) (hide yes)))
  (property "Datasheet" "" (at 35.56 156.21 0) (effects (font (size 1.1 1.1)) (hide yes))))
 (symbol
  (lib_id "Mechanical:MountingHole") (at 55.88 156.21 0) (unit 1) (in_bom no) (on_board yes) (dnp no)
  (property "Reference" "H2" (at 58.88 153.21 0) (effects (font (size 1.1 1.1))))
  (property "Value" "M3 NPTH" (at 58.88 159.21 0) (effects (font (size 1.1 1.1))))
  (property "Footprint" "MountingHole:MountingHole_3.2mm_M3" (at 55.88 156.21 0) (effects (font (size 1.1 1.1)) (hide yes)))
  (property "Datasheet" "" (at 55.88 156.21 0) (effects (font (size 1.1 1.1)) (hide yes))))
 (symbol
  (lib_id "Mechanical:MountingHole") (at 76.2 156.21 0) (unit 1) (in_bom no) (on_board yes) (dnp no)
  (property "Reference" "H3" (at 79.2 153.21 0) (effects (font (size 1.1 1.1))))
  (property "Value" "M3 NPTH" (at 79.2 159.21 0) (effects (font (size 1.1 1.1))))
  (property "Footprint" "MountingHole:MountingHole_3.2mm_M3" (at 76.2 156.21 0) (effects (font (size 1.1 1.1)) (hide yes)))
  (property "Datasheet" "" (at 76.2 156.21 0) (effects (font (size 1.1 1.1)) (hide yes))))
 (symbol
  (lib_id "Mechanical:MountingHole") (at 96.52 156.21 0) (unit 1) (in_bom no) (on_board yes) (dnp no)
  (property "Reference" "H4" (at 99.52 153.21 0) (effects (font (size 1.1 1.1))))
  (property "Value" "M3 NPTH" (at 99.52 159.21 0) (effects (font (size 1.1 1.1))))
  (property "Footprint" "MountingHole:MountingHole_3.2mm_M3" (at 96.52 156.21 0) (effects (font (size 1.1 1.1)) (hide yes)))
  (property "Datasheet" "" (at 96.52 156.21 0) (effects (font (size 1.1 1.1)) (hide yes))))
 (text "MODUDECK / THREE REMOVABLE TRAYS" (at 20.32 20.32 0) (effects (font (size 2.5 2.5)) (justify left)))
 (text "USB power and USB CDC serial through the original Pico micro-USB connector" (at 20.32 27.94 0) (effects (font (size 1.5 1.5)) (justify left)))
 (text "PICO + SOCKET ASSEMBLY" (at 20.32 35.56 0) (effects (font (size 1.5 1.5)) (justify left)))
 (text "INPUTS: 10k PULL-UP + 1k SERIES" (at 119.38 35.56 0) (effects (font (size 1.5 1.5)) (justify left)))
 (text "RED STATUS LEDs" (at 215.9 35.56 0) (effects (font (size 1.5 1.5)) (justify left)))
 (text "VBUS (40), VSYS (39), ADC_VREF (35), RUN (30) and 3V3_EN (37): no carrier connection.\nUSB supplies Pico internally. No external power source, battery charging or PC power output.\nClosed input: about 0.30 V; red LED: about 1.3 mA at Vf=2.0 V.\nA1 footprint contains both 20-pin sockets; sockets and Pico male headers listed separately in purchasing BOM." (at 20.32 179.07 0) (effects (font (size 1.2 1.2)) (justify left)))
 (embedded_fonts no))
